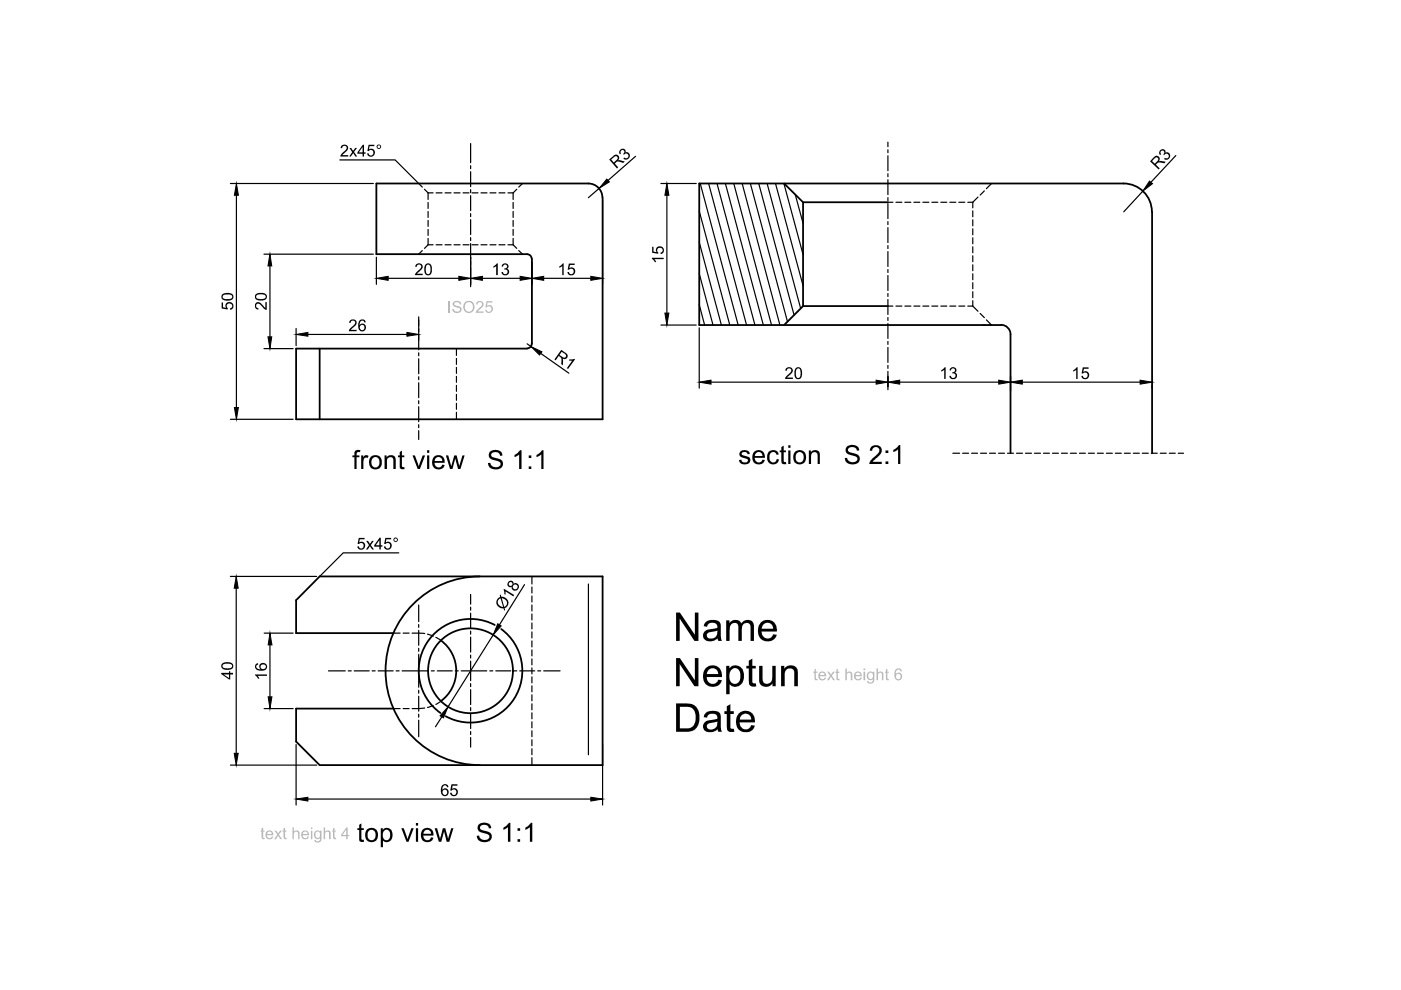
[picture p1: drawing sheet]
<svg xmlns="http://www.w3.org/2000/svg" width="297mm" height="210mm" viewBox="0 0 297 210" stroke-linecap="round" stroke-linejoin="round" font-family="sans-serif">
<!-- layer: text -->
<path d="M103.8 95.9l.6-.4 1.1-.1 .8 .5 .2 .7h-.5l-.2-.5-.3-.2h-1l-.3 .4a.77 .77 0 0 0 1 .8l.8 .3 .5 .3 .1 .9-.3 .6-.8 .3-1.1-.1-.6-.4-.3-.5v-.3l.5-.1 .1 .5 .3 .3 .5 .2 .8-.1a.66 .66 0 0 0 .4-.8 .66 .66 0 0 0-.8-.5l-1.1-.3-.4-.4-.2-.7zM179.5 94.8l.8-.4h1l.7 .5 .2 .6h-.5l-.2-.4-.4-.3-.9 .1a.58 .58 0 0 0-.4 .7 .58 .58 0 0 0 .8 .4l1 .3 .5 .3 .2 .9-.2 .5-.8 .4-.8 .1-.8-.3-.5-.5-.1-.6h.5l.2 .5 .4 .3 .8 .1 .5-.2a.66 .66 0 0 0 .2-.8 .66 .66 0 0 0-.8-.4l-.9-.2-.6-.5-.1-.7zM101.4 174.9l.5-.4h1.2l.8 .4 .2 .7h-.5l-.1-.5-.4-.2-.9 .1a.57 .57 0 0 0-.4 .7 .57 .57 0 0 0 .7 .4l1.1 .3 .5 .3 .2 .4-.1 .7-.5 .6-.7 .2-.8-.1-.9-.5-.2-.8h.5l.4 .7 .6 .2 .9-.2 .3-.4a.98 .98 0 0 0-1.2-.8l-1-.4-.3-.3v-.7z" fill="#000"/>
<!-- layer: result -->
<g fill="none" stroke="#000" stroke-width=".38">
<path d="M124.7 38.9a2.98 2.98 0 0 1 3 3M124.8 38.9h-45v15h31.9a.99 .99 0 0 1 1 1M166.2 38.9l4.1 4v22l-4.1 4M112.8 54.9v18M127.8 41.9v47h-65v-15h48.9a.99 .99 0 0 0 1-1M170.3 42.9h18M67.8 73.9v15M170.3 64.9h18M212.2 68.9a2.01 2.01 0 0 1 2 2M212.3 68.9h-64v-30h89.9a6 6 0 0 1 6 6l.1 51.2M214.2 70.9v25.2M83.4 134.2h-20.6v-6.9l5-5.1h60v40h-60l-5-5v-7h20.6"/>
<path d="M93.5 135.8a8 8 0 0 1 0 12.9M101.7 122.2a20 20 0 0 0-20 20 20 20 0 0 0 20 20M104.9 132.5a11 11 0 0 0-14.5 4 11 11 0 0 0 3 14.7M106.3 133.4a11 11 0 0 1 2.7 14.7 11 11 0 0 1-14.5 3.8"/>
<circle cx="99.8" cy="142.2" r="9"/>
</g>
<!-- layer: face touch -->
<path d="M124.8 123.8v36.2" fill="none" stroke="#000" stroke-width=".25"/>
<!-- layer: hidden -->
<g fill="none" stroke="#000" stroke-width=".25">
<path d="M88.8 38.9l.7 .8M110.8 38.9l-.8 .8M210.2 38.9l-1.1 1.1M89.5 53.1l-.7 .8M90 40.1l.8 .8M90.8 40.9v1.4M90.8 42.9v1.3M90.8 44.8v1.3M90.8 46.7v1.3M90.8 48.6v1.3M90.8 50.5v1.4M90.8 51.9l-.8 .8"/>
<path d="M90.8 40.9h1M90.8 51.9h1M92.5 40.9h1.2M92.5 51.9h1.2M94.4 40.9h1.2M94.4 51.9h1.2M96.3 40.9h1.2M96.3 51.9h1.2M98.2 40.9h1.2M98.2 51.9h1.2M100.1 40.9h1.2M100.1 51.9h1.2"/>
<path d="M102 40.9h1.3M102 51.9h1.3M103.9 40.9h1.3M103.9 51.9h1.3M105.8 40.9h1.3M105.8 51.9h1.3M107.7 40.9h1.1M107.7 51.9h1.1M108.8 40.9v1.4M108.8 42.9v1.3M108.8 44.8v1.3M108.8 46.7v1.3"/>
<path d="M108.8 48.6v1.3M108.8 50.5v1.4M108.8 51.9l.8 .8M109.6 40.1l-.8 .8M110 53.1l.8 .8M188.3 42.9h1M189.9 42.9h1.3M191.9 42.9h1.2M193.8 42.9h1.2M195.7 42.9h1.2M197.6 42.9h1.2M199.5 42.9h1.2"/>
<path d="M201.4 42.9h1.2M203.3 42.9h1.3M205.2 42.9h1M206.2 42.9v1.2M206.2 44.7v1.3M206.2 46.6v1.3M206.2 48.5v1.3M206.2 50.4v1.3M206.2 52.3v1.3M206.2 54.2v1.3M206.2 56.1v1.3M206.2 58v1.3"/>
<path d="M206.2 59.9v1.3M207.3 41.8l-1.1 1.1M208.7 40.5l-.9 .9M96.8 73.9v1.5M96.8 76v1.3M96.8 77.9v1.3M96.8 79.8v1.3M188.3 64.9h1M189.9 64.9h1.3M191.9 64.9h1.2M193.8 64.9h1.2M195.7 64.9h1.2"/>
<path d="M197.6 64.9h1.2M199.5 64.9h1.2M201.4 64.9h1.2M203.3 64.9h1.3M205.2 64.9h1M206.2 61.8v1.3M206.2 63.8v1.1M206.2 64.9l1.1 1.1M207.8 66.5l.9 .9M208.2 68.9h.7M209.1 67.8l1.1 1.1h-.6M96.8 81.7v1.3"/>
<path d="M96.8 83.6v1.3M96.8 85.5v1.3M96.8 87.4v1.5M202 96.1h1.5M204.1 96.1h1.3M206 96.1h1.3M207.9 96.1h1.3M209.8 96.1h1.3M211.7 96.1h1.3M213.6 96.1h1.3M215.5 96.1h1.3M217.4 96.1h1.3"/>
<path d="M219.3 96.1h1.3M221.2 96.1h1.3M223.1 96.1h1.3M225 96.1h1.3M226.9 96.1h1.3M228.9 96.1h1.2M230.8 96.1h1.2M232.7 96.1h1.2M234.6 96.1h1.2M236.5 96.1h1.2M238.4 96.1h1.2M240.3 96.1h1.3"/>
<path d="M242.2 96.1h1.3M244.1 96.1h1.3M246 96.1h1.3M247.9 96.1h1.3M249.8 96.1h1.2M83.4 134.2h1.4M85.5 134.2h1.2M87.4 134.2l2.6 .1M90.6 134.5l1.3 .4M92.4 135.1l1.1 .7M112.8 122.2v1.6M112.8 124.5v1.2"/>
<path d="M112.8 126.4v1.2M112.8 128.3v1.2M112.8 130.2v1.2M112.8 132.1v1.3M112.8 134v1.3M112.8 135.9v1.3M112.8 137.8v1.3M112.8 139.7v1.3M83.4 150.2h1.4M85.5 150.2h1.2M90 150.1l-2.6 .1M91.9 149.6l-1.3 .4"/>
<path d="M93.5 148.7l-1.1 .7M112.8 141.6v1.3M112.8 143.5v1.3M112.8 145.4v1.3M112.8 147.3v1.3M112.8 149.2v1.3M112.8 151.1v1.3M112.8 153v1.3M112.8 154.9v1.3M112.8 156.8v1.3M112.8 158.8v1.2M112.8 160.7v1.5"/>
</g>
<!-- layer: axis -->
<g fill="none" stroke="#000" stroke-width=".25">
<path d="M99.8 30.4v4.1M99.8 35.1v.7M99.8 36.4v3.2M188.3 30.1v1M188.3 31.8v.6M188.3 33v3.2M188.3 36.8v.7M188.3 38.1v3.2M99.8 40.2v.7M99.8 41.5v3.2M99.8 45.3v.6M99.8 46.6v3.1"/>
<path d="M99.8 50.4v.6M99.8 51.6v3.2M99.8 55.5v.6M99.8 56.7v4.1M188.3 41.9v.6M188.3 43.2v3.2M188.3 47v.6M188.3 48.3v3.1M188.3 52.1v.6M188.3 53.3v3.2M188.3 57.2v.6M188.3 58.4v3.2"/>
<path d="M88.8 67.2v1.9M88.8 69.7v.7M88.8 71v3.2M88.8 74.8v.6M88.8 76.1v3.1M88.8 79.9v.6M188.3 62.2v.7M188.3 63.5v3.2M188.3 67.3v.6M188.3 68.6v3.2M188.3 72.4v.6M188.3 73.7v3.1"/>
<path d="M188.3 77.5v.6M188.3 78.7v3.9M88.8 81.2v3.1M88.8 85v.6M88.8 86.2v3.2M88.8 90v.7M88.8 91.3v1.9M88.8 128.3v3.5M88.8 132.4v.6M88.8 133.6v3.2M88.8 137.5v.6M88.8 138.7v7"/>
<path d="M99.8 126v2.1M99.8 128.7v.7M99.8 130v3.2M99.8 133.8v.7M99.8 135.1v3.2M99.8 138.9v.6M69.6 142.2h3.6M73.8 142.2h.7M75.1 142.2h3.2M78.9 142.2h.6M80.2 142.2h3.2M84 142.2h.6"/>
<path d="M85.3 142.2h5.5M88.8 146.3v.7M88.8 147.6v3.2M88.8 151.4v.7M88.8 152.7v3.5M91.4 142.2h.7M92.7 142.2h3.2M96.5 142.2h.7M97.8 142.2h5.4M99.8 140.2v4.1M99.8 144.9v.7M99.8 146.2v3.2"/>
<path d="M99.8 150v.7M99.8 151.3v3.2M99.8 155.1v.6M99.8 156.4v2M103.8 142.2h.7M105.1 142.2h3.2M108.9 142.2h.7M110.2 142.2h3.2M114 142.2h.6M115.3 142.2h3.4"/>
</g>
<!-- layer: dimension -->
<g fill="none" stroke="#000" stroke-width=".25">
<path d="M48.9 38.9h30.3M127 39.9l-2.2 2M134.7 33.1l-5.8 5.2M50.1 41.4v45M56 53.9h23.2M57.2 56.4v15M79.8 54.5v5.8M82.3 59h15M99.8 54.5v5.8M102.3 59h8M112.8 55.5v4.8M115.3 59h10"/>
<path d="M127.8 42.5v17.8M56 73.9h6.1M62.8 69.6v3.7M65.3 70.9h21M88.8 67.8v4.3M111.8 72.9l.8 .6M114.6 74.9l6 4.2M48.9 88.9h13.2M48.9 122.2h18.2M50.1 124.7v35M56 134.2h6.1M57.2 136.7v11"/>
<path d="M104.6 134.6l-9.6 15.3M111.2 124l-5.3 8.5M56 150.2h6.1M62.8 157.9v12.8M93.7 152l-1.4 2.1M127.8 157.9v12.8M48.9 162.2h18.2M65.3 169.4h60"/>
</g>
<g fill="#000" stroke="#000" stroke-width=".21">
<path d="M128.7 38l.5 .6-2.2 1.3zM50.1 38.9l.4 2.5h-.8zM57.2 53.9l.4 2.5h-.8zM79.8 59l2.5-.4v.8zM97.3 58.6l2.5 .4-2.5 .4zM99.8 59l2.5-.4v.8zM110.3 58.6l2.5 .4-2.5 .4zM112.8 59l2.5-.4v.8zM125.3 58.6l2.5 .4-2.5 .4zM56.8 71.4h.8l-.4 2.5zM62.8 70.9l2.5-.4v.8zM86.3 70.5l2.5 .4-2.5 .4z"/>
<path d="M112.6 73.5l2.3 1.1-.5 .7zM49.7 86.4h.8l-.4 2.5zM50.1 122.2l.4 2.5h-.8zM57.2 134.2l.5 2.5h-.8zM105.5 132.2l.8 .5-1.7 1.9zM49.7 159.7h.8l-.4 2.5zM56.9 147.7h.8l-.5 2.5zM95 149.9l-1 2.3-.7-.4zM62.8 169.4l2.5-.4v.8zM125.3 169l2.5 .4-2.5 .4z"/>
</g>
<!-- layer: hatch -->
<g fill="none" stroke="#000" stroke-width=".25">
<path d="M72.1 33.9h11.7l5 5M140.1 38.9h7.5M148.5 38.9l8 30M150.2 38.9l8.1 30M152 38.9l8.1 30M153.8 38.9l8 30M155.6 38.9l8 30M157.4 38.9l8 30M159.1 38.9l7.9 29.3M160.9 38.9l7.5 27.9M162.6 38.9l7.2 26.5M164.4 38.9l5.9 21.7"/>
<path d="M166.2 38.9l4.1 15.1M249.3 33l-5.3 5.7M141.4 41.4v25M148.3 58l2.9 10.9M148.3 51.4l4.7 17.5M148.3 44.7l6.4 24.2M168.6 41.3l1.7 6M242.3 40.5l-4 4.4M140.1 68.9h7.5M148.3 64.6l1.1 4.3M148.3 69.5v12.8M188.3 79.8v2.2"/>
<path d="M214.2 79.8v3.1M150.7 81h35.1M190.8 81h21M216.7 81h25M244.3 81.7v.6M84.5 117.2h-11.7l-5 5"/>
</g>
<path d="M243.7 38.4l.6 .5-2 1.6zM141.4 38.9l.4 2.5h-.8zM141 66.4h.8l-.4 2.5zM148.3 81l2.4-.4v.8zM185.8 80.6l2.5 .4-2.5 .4zM188.3 81l2.5-.4v.8zM211.8 80.6l2.4 .4-2.4 .4zM214.2 81l2.5-.4v.8zM241.7 80.6l2.6 .4-2.6 .4z" fill="#000" stroke="#000" stroke-width=".21"/>
<g font-size="9.4">
<text x="142.7" y="135.9">Name</text>
<text x="142.7" y="145.5">Neptun</text>
<text x="142.7" y="155.2">Date</text>
</g>
<g font-size="6.2">
<text x="74.6" y="99.4">front view</text>
<text x="106.6" y="99.4">S 1:1</text>
<text x="156.5" y="98.4">section</text>
<text x="181.5" y="98.4">S 2:1</text>
<text x="75.7" y="178.5">top view</text>
<text x="103.8" y="178.5">S 1:1</text>
</g>
<g font-size="3.9">
<text x="72.1" y="33.2">2x45°</text>
<text x="130.6" y="35.9" transform="rotate(-42 130.6 35.9)">R3</text>
<text x="245.4" y="36.1" transform="rotate(-47 245.4 36.1)">R3</text>
<text x="87.9" y="58.3">20</text>
<text x="104.2" y="58.3">13</text>
<text x="118.2" y="58.3">15</text>
<text x="140.7" y="56" transform="rotate(-90 140.7 56)">15</text>
<text x="49.4" y="65.8" transform="rotate(-90 49.4 65.8)">50</text>
<text x="56.6" y="65.8" transform="rotate(-90 56.6 65.8)">20</text>
<text x="73.9" y="70.2">26</text>
<text x="117.3" y="76" transform="rotate(35 117.3 76)">R1</text>
<text x="166.3" y="80.3">20</text>
<text x="199.2" y="80.3">13</text>
<text x="227.2" y="80.3">15</text>
<text x="75.6" y="116.5">5x45°</text>
<text x="106.8" y="129.6" transform="rotate(-58 106.8 129.6)">Ø18</text>
<text x="49.4" y="144.1" transform="rotate(-90 49.4 144.1)">40</text>
<text x="56.6" y="144.3" transform="rotate(-90 56.6 144.3)">16</text>
<text x="93.3" y="168.8">65</text>
</g>
<g font-size="3.9" fill="#bababa">
<text x="94.7" y="66.3">ISO25</text>
<text x="172.4" y="144.2">text height 6</text>
<text x="55.2" y="177.9">text height 4</text>
</g>
</svg>
